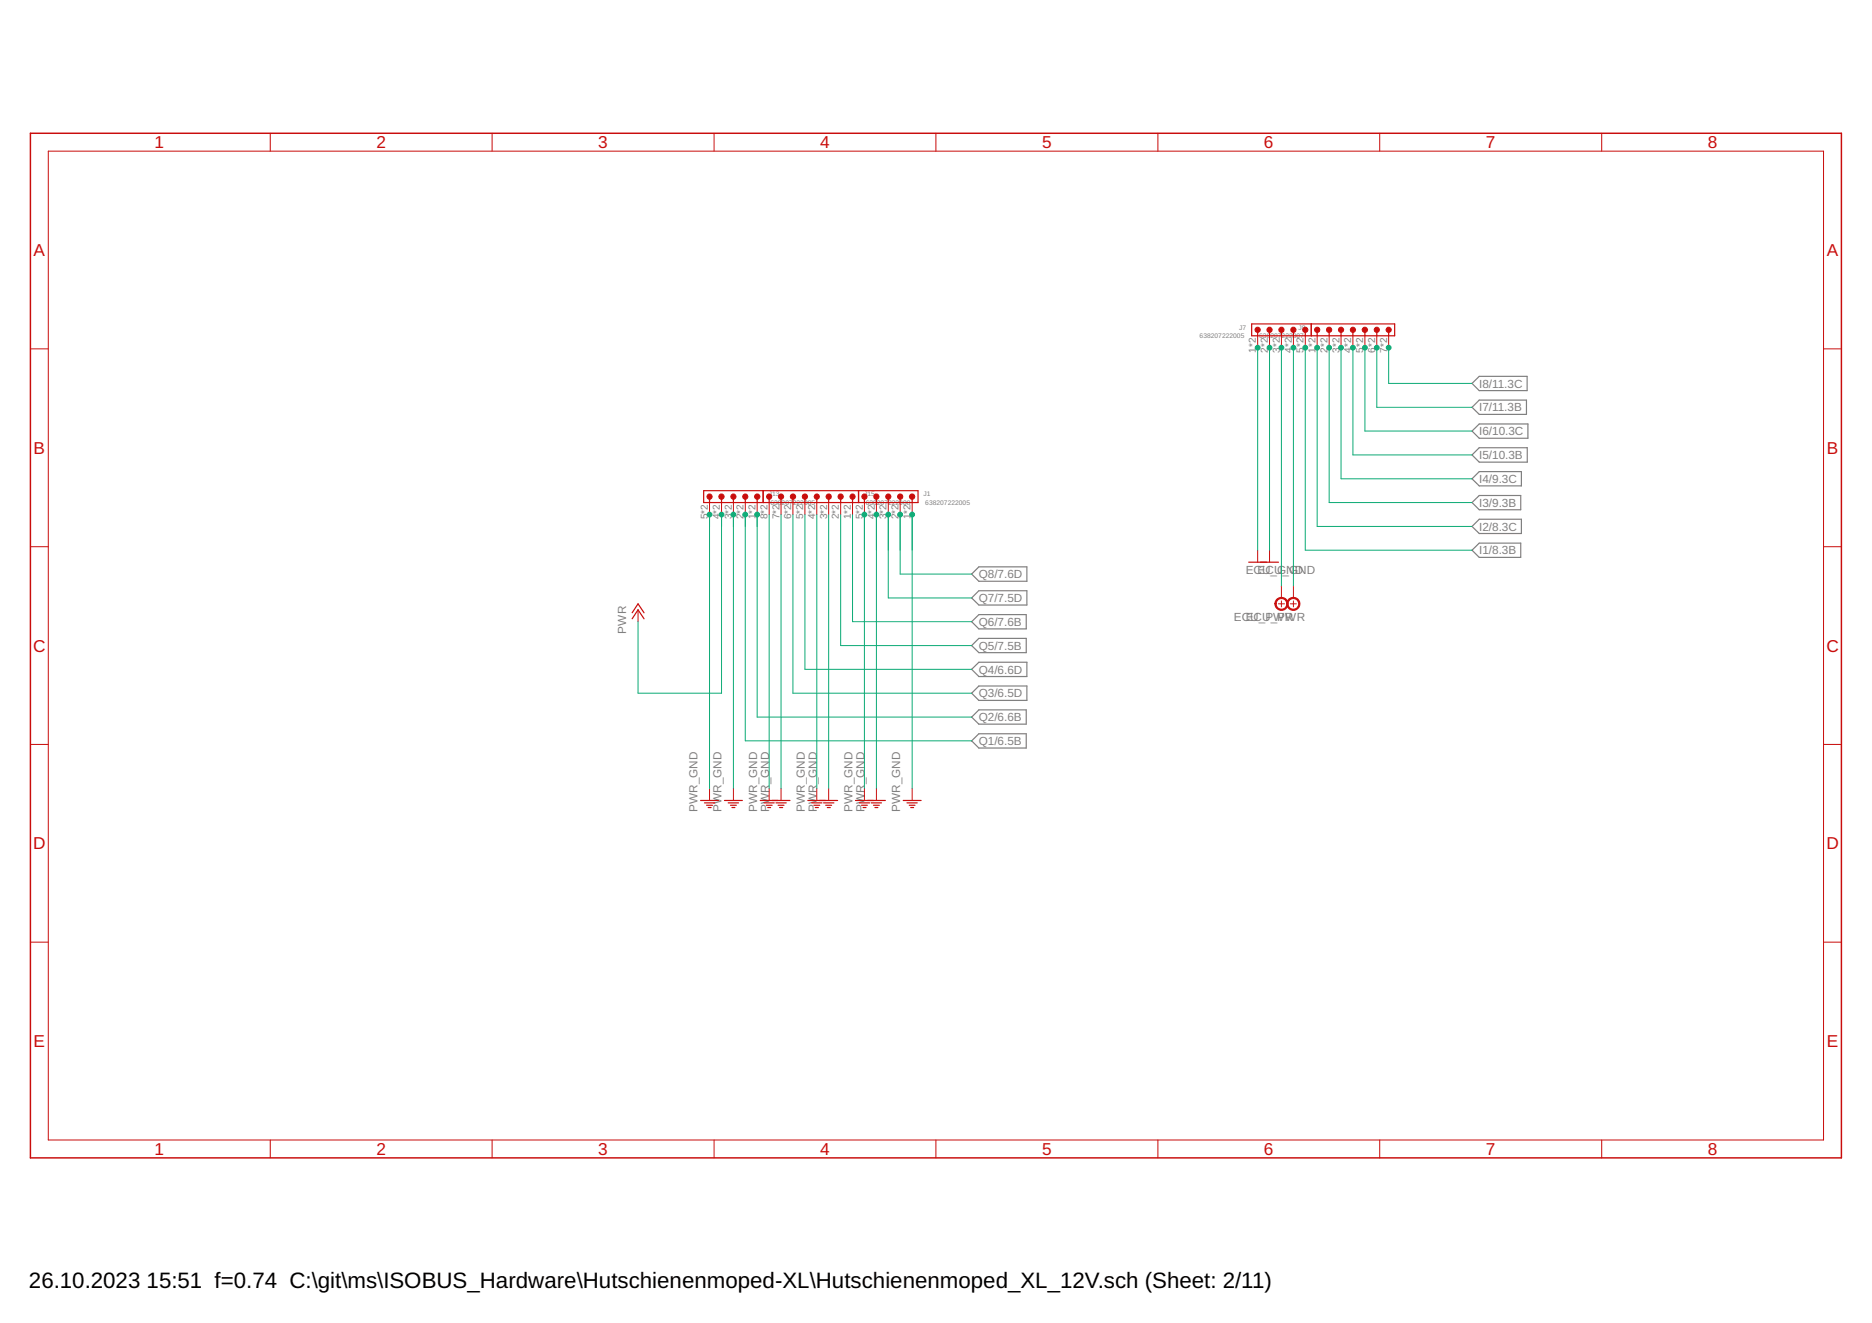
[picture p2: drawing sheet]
<svg xmlns="http://www.w3.org/2000/svg" width="297mm" height="210mm" viewBox="0 0 297 210" stroke-linecap="round" stroke-linejoin="round" font-family="sans-serif">
<g fill="none" stroke="#808080" stroke-width=".19">
<path d="M233.6 60.8l1.1-1.1h7.6v2.3h-7.6zM233.6 72.2l1.1-1.2h7.6v2.3h-7.6zM233.6 64.6l1.1-1.1h7.5v2.2h-7.5zM233.6 68.4l1.1-1.1h7.7v2.2h-7.7zM233.6 79.7l1.1-1.1h6.6v2.3h-6.6zM234.7 74.8h6.7v2.3h-6.7l-1.1-1.1zM154.2 91.1l1.1-1.2h7.6v2.3h-7.6zM154.2 94.9l1.1-1.2h7.6v2.3h-7.6zM154.2 98.6l1.1-1.1h7.5v2.3h-7.5zM233.6 83.5l1.1-1.1h6.7v2.2h-6.7zM233.6 87.3l1.1-1.1h6.6v2.2h-6.6zM154.2 106.2l1.1-1.1h7.6v2.2h-7.6z"/>
<path d="M154.2 110l1.1-1.2h7.6v2.3h-7.6zM154.2 113.8l1.1-1.2h7.5v2.3h-7.5zM154.2 102.4l1.1-1.1h7.5v2.2h-7.5zM154.2 117.5l1.1-1.1h7.5v2.3h-7.5z"/>
</g>
<path d="M4.8 21.1h287.4v162.6h-287.4z" fill="none" stroke="#c90d0c" stroke-width=".23"/>
<g fill="none" stroke="#c90d0c" stroke-width=".16">
<path d="M7.7 24h281.6v156.9h-281.6zM42.9 21.1v2.9M78.1 21.1v2.9M113.3 21.1v2.9M148.5 21.1v2.9M183.7 21.1v2.9M218.9 21.1v2.9M254.1 21.1v2.9M4.8 55.4h2.9M199.6 53.3v1.9M201.4 53.3v1.9M203.3 53.3v1.9"/>
<path d="M205.2 53.3v1.9M207.1 53.3v1.9M209 53.3v1.9M210.9 53.3v1.9M212.8 53.3v1.9M214.7 53.3v1.9M216.6 53.3v1.9M218.5 53.3v1.9M220.3 53.3v1.9M289.3 55.4h2.9M112.6 79.7v1.9M114.5 79.7v1.9"/>
<path d="M116.4 79.7v1.9M118.3 79.7v1.9M120.1 79.7v1.9M122 79.7v1.9M123.9 79.7v1.9M125.8 79.7v1.9M127.7 79.7v1.9M129.6 79.7v1.9M131.5 79.7v1.9M133.4 79.7v1.9M135.3 79.7v1.9M137.2 79.7v1.9"/>
<path d="M139.1 79.7v1.9M140.9 79.7v1.9M142.8 79.7v1.9M144.7 79.7v1.9M4.8 86.7h2.9M101.2 96.8v1.8M199.6 87.3v1.9M201.4 87.3v1.9M202.9 95.8h.9M203.3 93v1.9M203.3 95.3v1M204.7 95.8h1"/>
<path d="M205.2 93v1.9M205.2 95.3v1M289.3 86.7h2.9M4.8 118.1h2.9M289.3 118.1h2.9M112.6 125.1v1.9M116.4 125.1v1.9M122 125.1v1.9M123.9 125.1v1.9M129.6 125.1v1.9M131.5 125.1v1.9M137.2 125.1v1.9"/>
<path d="M139.1 125.1v1.9M144.7 125.1v1.9M4.8 149.5h2.9M289.3 149.5h2.9M42.9 180.9v2.8M78.1 180.9v2.8M113.3 180.9v2.8M148.5 180.9v2.8M183.7 180.9v2.8M218.9 180.9v2.8M254.1 180.9v2.8"/>
</g>
<g fill="none" stroke="#c90d0c" stroke-width=".19">
<path d="M198.6 51.4h22.7v1.9h-22.7zM199.6 52.3v1M201.4 52.3v1M203.3 52.3v1M205.2 52.3v1M207.1 52.3v1M208.1 51.4v1.9M209 52.3v1M210.9 52.3v1M212.8 52.3v1M214.7 52.3v1M216.6 52.3v1"/>
<path d="M218.5 52.3v1M220.3 52.3v1M111.7 77.9h34v1.8h-34zM112.6 78.8v.9M114.5 78.8v.9M116.4 78.8v.9M118.3 78.8v.9M120.1 78.8v.9M121.1 77.9v1.8M122 78.8v.9M123.9 78.8v.9M125.8 78.8v.9"/>
<path d="M127.7 78.8v.9M129.6 78.8v.9M131.5 78.8v.9M133.4 78.8v.9M135.3 78.8v.9M136.2 77.9v1.8M137.2 78.8v.9M139.1 78.8v.9M140.9 78.8v.9M142.8 78.8v.9M144.7 78.8v.9M100.3 98.2l.9-1.4 1 1.4"/>
<path d="M100.3 97.2l.9-1.4 1 1.4M198.1 89.2h4.8M111.2 127h2.8M111.8 127.4h1.6M112.1 127.8h1M112.4 128.1h.4M115 127h2.8M115.5 127.4h1.7M115.9 127.8h.9M116.1 128.1h.5M120.6 127h4.7M121.2 127.4h1.7"/>
<path d="M121.6 127.8h.9M121.8 128.1h.5M123.1 127.4h1.7M123.5 127.8h.9M123.7 128.1h.5M128.2 127h4.7M128.8 127.4h1.6M129.1 127.8h1M129.4 128.1h.5M130.7 127.4h1.6M131 127.8h1M131.3 128.1h.4"/>
<path d="M135.7 127h4.8M136.4 127.4h1.6M136.7 127.8h.9M136.9 128.1h.5M138.2 127.4h1.7M138.6 127.8h.9M138.8 128.1h.5M143.3 127h2.9M143.9 127.4h1.6M144.3 127.8h.9M144.5 128.1h.5"/>
</g>
<g fill="#c90d0c" stroke="#c90d0c" stroke-width=".16">
<path d="M202.6 95a1.04 1.04 0 0 1 1.7 .3 1.04 1.04 0 0 1-.7 1.5 1.04 1.04 0 0 1-1.3-1h.2a.85 .85 0 0 1 1.2-.8 .85 .85 0 0 1 .2 1.4 .85 .85 0 0 1-1.4-.3v-.3h-.2v-.3z" fill-rule="evenodd"/>
<path d="M204.5 95a1.04 1.04 0 0 1 1.6 .3 1.04 1.04 0 0 1-.6 1.5 1.04 1.04 0 0 1-1.3-1h.2a.85 .85 0 0 1 1.2-.8 .85 .85 0 0 1 .2 1.4 .85 .85 0 0 1-1.4-.3v-.3h-.2l.1-.6z" fill-rule="evenodd"/>
<circle cx="199.6" cy="52.3" r=".42"/>
<circle cx="201.4" cy="52.3" r=".42"/>
<circle cx="203.3" cy="52.3" r=".43"/>
<circle cx="205.2" cy="52.3" r=".42"/>
<circle cx="207.1" cy="52.3" r=".42"/>
<circle cx="209" cy="52.3" r=".43"/>
<circle cx="210.9" cy="52.3" r=".42"/>
<circle cx="212.8" cy="52.3" r=".42"/>
<circle cx="214.7" cy="52.3" r=".42"/>
<circle cx="216.6" cy="52.3" r=".43"/>
<circle cx="218.5" cy="52.3" r=".42"/>
<circle cx="220.3" cy="52.3" r=".42"/>
<circle cx="120.1" cy="78.8" r=".43"/>
<circle cx="118.3" cy="78.8" r=".42"/>
<circle cx="116.4" cy="78.8" r=".42"/>
<circle cx="114.5" cy="78.8" r=".43"/>
<circle cx="112.6" cy="78.8" r=".42"/>
<circle cx="135.3" cy="78.8" r=".42"/>
<circle cx="133.4" cy="78.8" r=".42"/>
<circle cx="131.5" cy="78.8" r=".43"/>
<circle cx="129.6" cy="78.8" r=".42"/>
<circle cx="127.7" cy="78.8" r=".42"/>
<circle cx="125.8" cy="78.8" r=".43"/>
<circle cx="123.9" cy="78.8" r=".42"/>
<circle cx="122" cy="78.8" r=".42"/>
<circle cx="144.7" cy="78.8" r=".43"/>
<circle cx="142.8" cy="78.8" r=".43"/>
<circle cx="140.9" cy="78.8" r=".42"/>
<circle cx="139.1" cy="78.8" r=".42"/>
<circle cx="137.2" cy="78.8" r=".43"/>
</g>
<g fill="none" stroke="#0dab76" stroke-width=".16">
<path d="M199.6 55.2v32.1M201.4 55.2v32.1M203.3 55.2v37.8M205.2 55.2v37.8M207.1 55.2v32.1h26.5M209 55.2v28.3h24.6M210.9 55.2v24.5h22.7M212.8 55.2v20.8h20.8M214.7 55.2v17h18.9M216.6 55.2v13.2h17M218.5 55.2v9.4h15.1M220.3 55.2v5.6h13.3"/>
<path d="M112.6 81.6v43.5M114.5 81.6v28.4h-13.3v-11.4M116.4 81.6v43.5M118.3 81.6v35.9h35.9M120.1 81.6v32.2h34.1M122 81.6v43.5M123.9 81.6v43.5M125.8 81.6v28.4h28.4M127.7 81.6v24.6h26.5M129.6 81.6v43.5M131.5 81.6v43.5M133.4 81.6v20.8h20.8"/>
<path d="M135.3 81.6v17h18.9M137.2 81.6v43.5M139.1 81.6v43.5M140.9 81.6v13.3h13.3M142.8 81.6v9.5h11.4M144.7 81.6v43.5"/>
</g>
<g fill="#0dab76" stroke="#0dab76" stroke-width=".16">
<circle cx="120.1" cy="81.6" r=".38"/>
<circle cx="118.3" cy="81.6" r=".38"/>
<circle cx="114.5" cy="81.6" r=".38"/>
<circle cx="116.4" cy="81.6" r=".38"/>
<circle cx="137.2" cy="81.6" r=".38"/>
<circle cx="139.1" cy="81.6" r=".38"/>
<circle cx="144.7" cy="81.6" r=".38"/>
<circle cx="140.9" cy="81.6" r=".38"/>
<circle cx="142.8" cy="81.6" r=".38"/>
<circle cx="220.3" cy="55.2" r=".38"/>
<circle cx="218.5" cy="55.2" r=".38"/>
<circle cx="216.6" cy="55.2" r=".38"/>
<circle cx="214.7" cy="55.2" r=".38"/>
<circle cx="212.8" cy="55.2" r=".38"/>
<circle cx="210.9" cy="55.2" r=".38"/>
<circle cx="209" cy="55.2" r=".38"/>
<circle cx="207.1" cy="55.2" r=".38"/>
<circle cx="203.3" cy="55.2" r=".38"/>
<circle cx="199.6" cy="55.2" r=".38"/>
<circle cx="205.2" cy="55.2" r=".38"/>
<circle cx="201.4" cy="55.2" r=".38"/>
<circle cx="112.6" cy="81.6" r=".38"/>
</g>
<g font-size="3.5">
<text x="4.6" y="204.3">26.10.2023</text>
<text x="23.3" y="204.3">15:51 f=0.74 C:\git\ms\ISOBUS_Hardware\Hutschienenmoped-XL\Hutschienenmoped_XL_12V.sch (Sheet: 2/11)</text>
</g>
<g font-size="2.7" fill="#c90d0c">
<text x="24.5" y="23.5">1</text>
<text x="59.7" y="23.5">2</text>
<text x="94.9" y="23.5">3</text>
<text x="130.1" y="23.5">4</text>
<text x="165.4" y="23.5">5</text>
<text x="200.6" y="23.5">6</text>
<text x="235.8" y="23.5">7</text>
<text x="271" y="23.5">8</text>
<text x="5.3" y="40.6">A</text>
<text x="289.9" y="40.6">A</text>
<text x="5.3" y="72">B</text>
<text x="289.9" y="72">B</text>
<text x="5.3" y="103.4">C</text>
<text x="289.8" y="103.4">C</text>
<text x="5.3" y="134.8">D</text>
<text x="289.8" y="134.8">D</text>
<text x="5.3" y="166.2">E</text>
<text x="289.9" y="166.2">E</text>
<text x="24.5" y="183.3">1</text>
<text x="59.7" y="183.3">2</text>
<text x="94.9" y="183.3">3</text>
<text x="130.1" y="183.3">4</text>
<text x="165.4" y="183.3">5</text>
<text x="200.6" y="183.3">6</text>
<text x="235.8" y="183.3">7</text>
<text x="271" y="183.3">8</text>
</g>
<g font-size="1.9" fill="#808080">
<text x="234.7" y="61.5">I8/11.3C</text>
<text x="234.7" y="65.3">I7/11.3B</text>
<text x="234.7" y="69.1">I6/10.3C</text>
<text x="234.7" y="72.8">I5/10.3B</text>
<text x="234.7" y="76.6">I4/9.3C</text>
<text x="234.7" y="80.4">I3/9.3B</text>
<text x="234.7" y="84.2">I2/8.3C</text>
<text x="234.7" y="88">I1/8.3B</text>
<text x="155.3" y="95.5">Q7/7.5D</text>
<text x="155.3" y="91.7">Q8/7.6D</text>
<text x="197.7" y="91.1">ECEUC_UG_N</text>
<text x="204.5" y="91.1">GDND</text>
<text x="99.4" y="100.5" transform="rotate(-90 99.4 100.5)">PWR</text>
<text x="155.3" y="99.3">Q6/7.6B</text>
<text x="195.8" y="98.6">ECEUC_UP_WWR</text>
<text x="202.7" y="98.6">PR</text>
<text x="155.3" y="106.9">Q4/6.6D</text>
<text x="155.3" y="103.1">Q5/7.5B</text>
<text x="155.3" y="110.6">Q3/6.5D</text>
<text x="155.3" y="114.4">Q2/6.6B</text>
<text x="155.3" y="118.2">Q1/6.5B</text>
<text x="110.7" y="128.9" transform="rotate(-90 110.7 128.9)">PWR_GND</text>
<text x="114.5" y="128.9" transform="rotate(-90 114.5 128.9)">PWR_GND</text>
<text x="120.2" y="128.9" transform="rotate(-90 120.2 128.9)">PWR_GND</text>
<text x="122" y="128.9" transform="rotate(-90 122 128.9)">PWR_GND</text>
<text x="127.7" y="128.9" transform="rotate(-90 127.7 128.9)">PWR_GND</text>
<text x="129.6" y="128.9" transform="rotate(-90 129.6 128.9)">PWR_GND</text>
<text x="135.3" y="128.9" transform="rotate(-90 135.3 128.9)">PWR_GND</text>
<text x="137.2" y="128.9" transform="rotate(-90 137.2 128.9)">PWR_GND</text>
<text x="142.8" y="128.9" transform="rotate(-90 142.8 128.9)">PWR_GND</text>
</g>
<g font-size="1.6" fill="#808080">
<text x="199.3" y="55.9" transform="rotate(-90 199.3 55.9)">1*2</text>
<text x="201.2" y="55.9" transform="rotate(-90 201.2 55.9)">2*2</text>
<text x="203.1" y="55.9" transform="rotate(-90 203.1 55.9)">3*2</text>
<text x="205" y="55.9" transform="rotate(-90 205 55.9)">4*2</text>
<text x="206.9" y="55.9" transform="rotate(-90 206.9 55.9)">5*2</text>
<text x="208.7" y="55.9" transform="rotate(-90 208.7 55.9)">1*2</text>
<text x="210.6" y="55.9" transform="rotate(-90 210.6 55.9)">2*2</text>
<text x="212.5" y="55.9" transform="rotate(-90 212.5 55.9)">3*2</text>
<text x="214.4" y="55.9" transform="rotate(-90 214.4 55.9)">4*2</text>
<text x="216.3" y="55.9" transform="rotate(-90 216.3 55.9)">5*2</text>
<text x="218.2" y="55.9" transform="rotate(-90 218.2 55.9)">6*2</text>
<text x="220.1" y="55.9" transform="rotate(-90 220.1 55.9)">7*2</text>
<text x="112.3" y="82.4" transform="rotate(-90 112.3 82.4)">5*2</text>
<text x="114.2" y="82.4" transform="rotate(-90 114.2 82.4)">4*2</text>
<text x="116.1" y="82.4" transform="rotate(-90 116.1 82.4)">3*2</text>
<text x="118" y="82.4" transform="rotate(-90 118 82.4)">2*2</text>
<text x="119.9" y="82.4" transform="rotate(-90 119.9 82.4)">1*2</text>
<text x="121.8" y="82.4" transform="rotate(-90 121.8 82.4)">8*2</text>
<text x="123.7" y="82.4" transform="rotate(-90 123.7 82.4)">7*2</text>
<text x="125.6" y="82.4" transform="rotate(-90 125.6 82.4)">6*2</text>
<text x="127.4" y="82.4" transform="rotate(-90 127.4 82.4)">5*2</text>
<text x="129.3" y="82.4" transform="rotate(-90 129.3 82.4)">4*2</text>
<text x="131.2" y="82.4" transform="rotate(-90 131.2 82.4)">3*2</text>
<text x="133.1" y="82.4" transform="rotate(-90 133.1 82.4)">2*2</text>
<text x="135" y="82.4" transform="rotate(-90 135 82.4)">1*2</text>
<text x="136.9" y="82.4" transform="rotate(-90 136.9 82.4)">5*2</text>
<text x="138.8" y="82.4" transform="rotate(-90 138.8 82.4)">4*2</text>
<text x="140.7" y="82.4" transform="rotate(-90 140.7 82.4)">3*2</text>
<text x="142.6" y="82.4" transform="rotate(-90 142.6 82.4)">2*2</text>
<text x="144.5" y="82.4" transform="rotate(-90 144.5 82.4)">1*2</text>
</g>
<g font-size="1.1" fill="#808080">
<text x="190.4" y="53.6">638207222005</text>
<text x="196.6" y="52.3">J7</text>
<text x="199.8" y="53.6">638207222007</text>
<text x="206.1" y="52.3">J8</text>
<text x="122" y="78.7">J13</text>
<text x="122.2" y="80.1">638207222005</text>
<text x="137.1" y="78.7">J15</text>
<text x="137.4" y="80.1">638207222008</text>
<text x="146.6" y="78.7">J1</text>
<text x="146.8" y="80.1">638207222005</text>
</g>
</svg>
